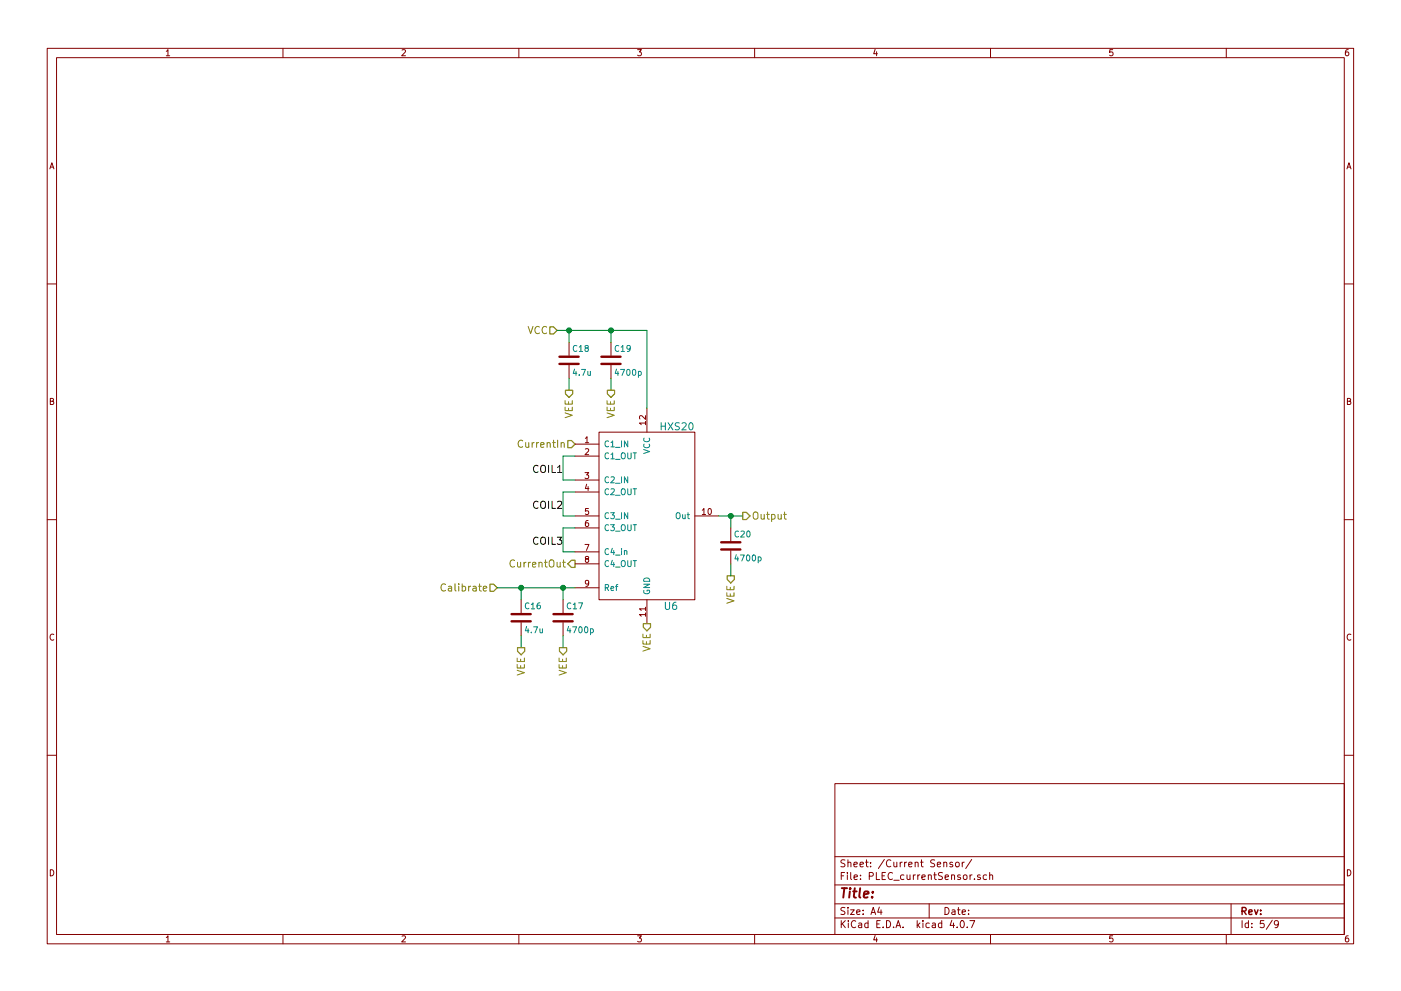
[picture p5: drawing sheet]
EESchema Schematic File Version 2
LIBS:power
LIBS:device
LIBS:switches
LIBS:relays
LIBS:motors
LIBS:transistors
LIBS:conn
LIBS:linear
LIBS:regul
LIBS:74xx
LIBS:cmos4000
LIBS:adc-dac
LIBS:memory
LIBS:xilinx
LIBS:microcontrollers
LIBS:dsp
LIBS:microchip
LIBS:analog_switches
LIBS:motorola
LIBS:texas
LIBS:intel
LIBS:audio
LIBS:interface
LIBS:digital-audio
LIBS:philips
LIBS:display
LIBS:cypress
LIBS:siliconi
LIBS:opto
LIBS:atmel
LIBS:contrib
LIBS:valves
LIBS:teensy
LIBS:XBP9B-DMST-002
LIBS:PLEC
LIBS:cap_470u
LIBS:PLEC-cache
EELAYER 25 0
EELAYER END
$Descr A4 11693 8268
encoding utf-8
Sheet 5 9
Title ""
Date ""
Rev ""
Comp ""
Comment1 ""
Comment2 ""
Comment3 ""
Comment4 ""
$EndDescr
Text HLabel 4650 2750 0    60   Input ~ 0
VCC
Text HLabel 6200 4300 2    60   Output ~ 0
Output
Text HLabel 4800 3700 0    60   Input ~ 0
CurrentIn
Text HLabel 4800 4700 0    60   Output ~ 0
CurrentOut
$Comp
L HXS20 U6
U 1 1
P 5400 4300
F 0 "U6" H 5600 3550 60  0000 C CNN
F 1 "HXS20" H 5650 5050 60  0000 C CNN
F 2 "PLEC:HXS20" H 5850 4400 60  0001 C CNN
F 3 "" H 5850 4400 60  0001 C CNN
	1    5400 4300
	1    0    0    -1  
$EndComp
Text HLabel 5400 5200 3    60   Output ~ 0
VEE
Text HLabel 4150 4900 0    60   Input ~ 0
Calibrate
$Comp
L C C20
U 1 1
P 6100 4550
F 0 "C20" H 6125 4650 50  0000 L CNN
F 1 "4700p" H 6125 4450 50  0000 L CNN
F 2 "PLEC:THTt_100Px150Lx100Wx183H_4700p" H 6138 4400 50  0001 C CNN
F 3 "" H 6100 4550 50  0001 C CNN
	1    6100 4550
	1    0    0    -1  
$EndComp
Text HLabel 6100 4800 3    60   Output ~ 0
VEE
$Comp
L C C17
U 1 1
P 4700 5150
F 0 "C17" H 4725 5250 50  0000 L CNN
F 1 "4700p" H 4725 5050 50  0000 L CNN
F 2 "PLEC:THTt_100Px150Lx100Wx183H_4700p" H 4738 5000 50  0001 C CNN
F 3 "" H 4700 5150 50  0001 C CNN
	1    4700 5150
	1    0    0    -1  
$EndComp
Text HLabel 4700 5400 3    60   Output ~ 0
VEE
Wire Wire Line
	4800 3800 4700 3800
Wire Wire Line
	4700 3800 4700 4000
Wire Wire Line
	4700 4000 4800 4000
Wire Wire Line
	4800 4100 4700 4100
Wire Wire Line
	4700 4100 4700 4300
Wire Wire Line
	4700 4300 4800 4300
Wire Wire Line
	4800 4400 4700 4400
Wire Wire Line
	4700 4400 4700 4600
Wire Wire Line
	4700 4600 4800 4600
Wire Wire Line
	6100 4700 6100 4800
Wire Wire Line
	6000 4300 6200 4300
Wire Wire Line
	6100 4400 6100 4300
Connection ~ 6100 4300
Wire Wire Line
	4700 5300 4700 5400
Wire Wire Line
	4150 4900 4800 4900
Wire Wire Line
	4700 5000 4700 4900
Connection ~ 4700 4900
$Comp
L C C19
U 1 1
P 5100 3000
F 0 "C19" H 5125 3100 50  0000 L CNN
F 1 "4700p" H 5125 2900 50  0000 L CNN
F 2 "PLEC:THTt_100Px150Lx100Wx183H_4700p" H 5138 2850 50  0001 C CNN
F 3 "" H 5100 3000 50  0001 C CNN
	1    5100 3000
	1    0    0    -1  
$EndComp
Wire Wire Line
	5100 3150 5100 3250
Text HLabel 5100 3250 3    60   Output ~ 0
VEE
Wire Wire Line
	5400 2750 5400 3400
Wire Wire Line
	4650 2750 5400 2750
$Comp
L C C18
U 1 1
P 4750 3000
F 0 "C18" H 4775 3100 50  0000 L CNN
F 1 "4.7u" H 4775 2900 50  0000 L CNN
F 2 "PLEC:THTm_1.5Px4Dx7H_4.7u" H 4788 2850 50  0001 C CNN
F 3 "" H 4750 3000 50  0001 C CNN
	1    4750 3000
	1    0    0    -1  
$EndComp
Wire Wire Line
	4750 3150 4750 3250
Text HLabel 4750 3250 3    60   Output ~ 0
VEE
Wire Wire Line
	4750 2850 4750 2750
Connection ~ 4750 2750
Wire Wire Line
	5100 2850 5100 2750
Connection ~ 5100 2750
$Comp
L C C16
U 1 1
P 4350 5150
F 0 "C16" H 4375 5250 50  0000 L CNN
F 1 "4.7u" H 4375 5050 50  0000 L CNN
F 2 "PLEC:THTm_1.5Px4Dx7H_4.7u" H 4388 5000 50  0001 C CNN
F 3 "" H 4350 5150 50  0001 C CNN
	1    4350 5150
	1    0    0    -1  
$EndComp
Wire Wire Line
	4350 5300 4350 5400
Text HLabel 4350 5400 3    60   Output ~ 0
VEE
Wire Wire Line
	4350 5000 4350 4900
Connection ~ 4350 4900
Text Label 4700 3950 2    60   ~ 0
COIL1
Text Label 4700 4250 2    60   ~ 0
COIL2
Text Label 4700 4550 2    60   ~ 0
COIL3
$EndSCHEMATC
